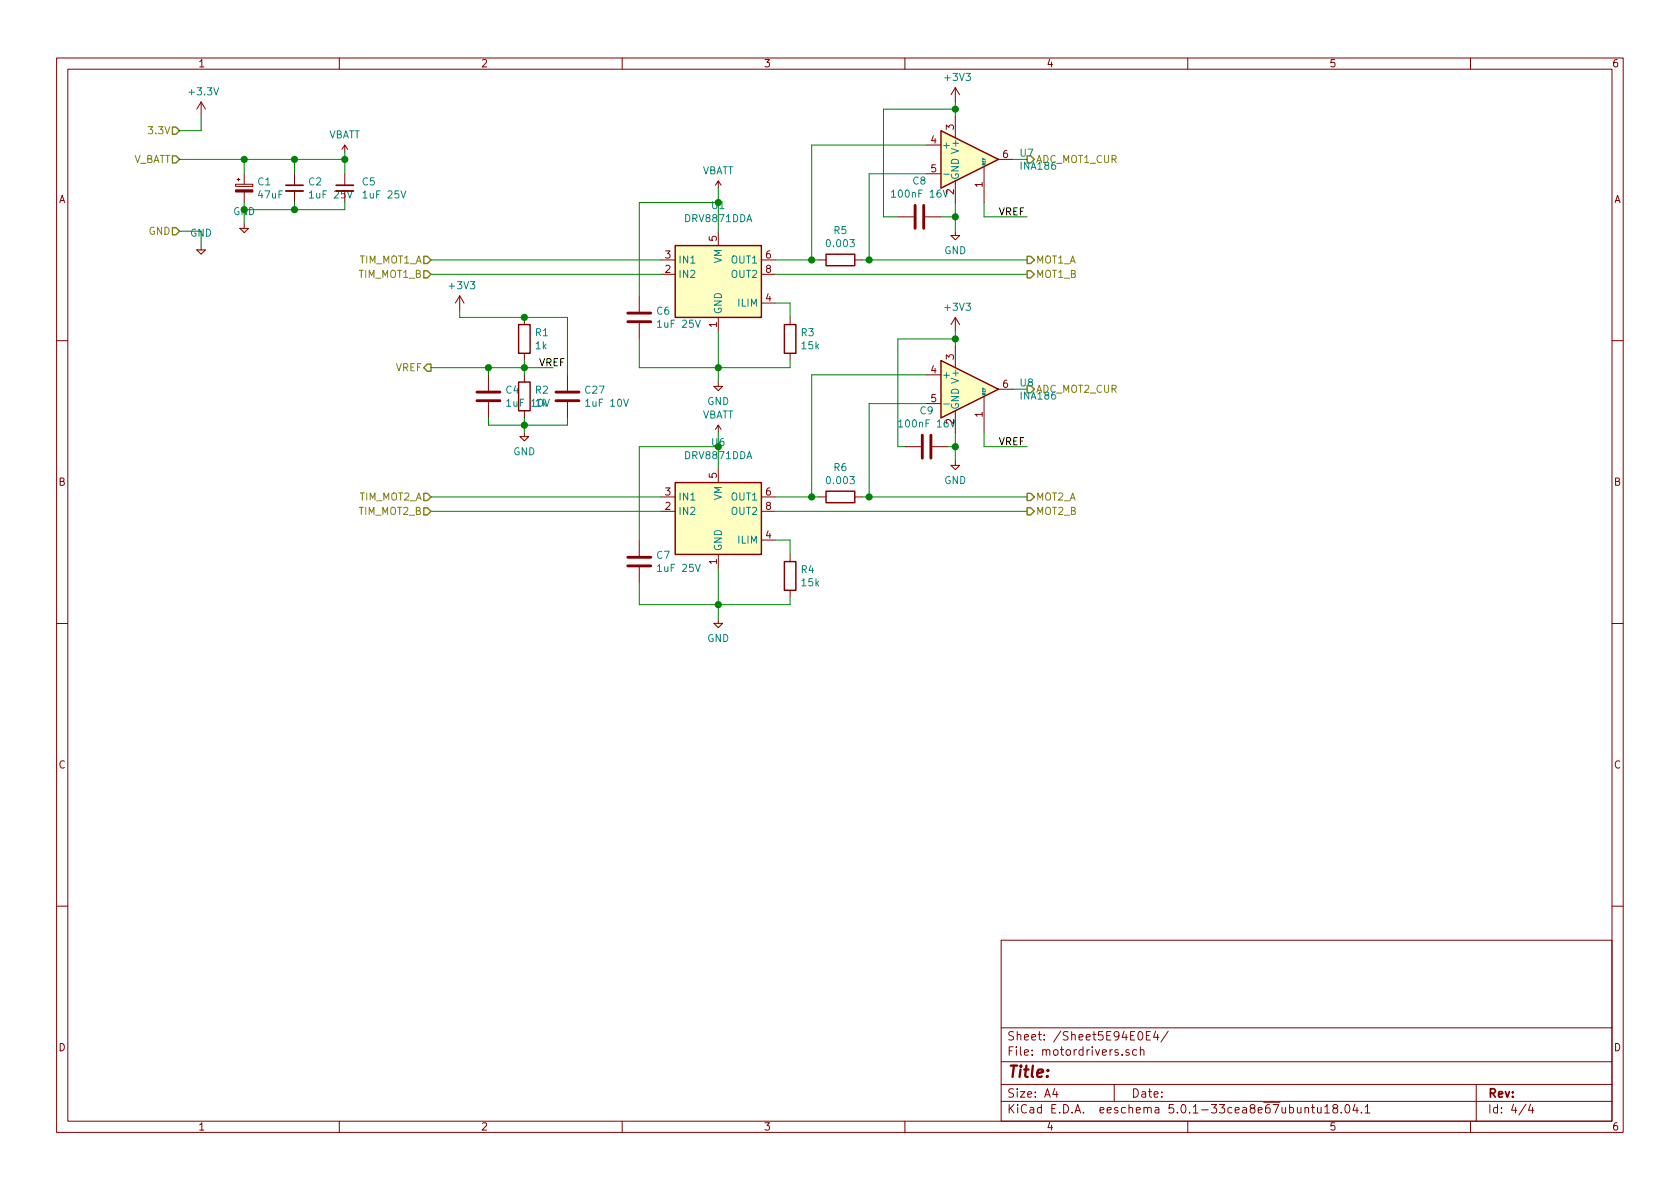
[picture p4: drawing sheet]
EESchema Schematic File Version 4
EELAYER 30 0
EELAYER END
$Descr A4 11693 8268
encoding utf-8
Sheet 4 4
Title ""
Date ""
Rev ""
Comp ""
Comment1 ""
Comment2 ""
Comment3 ""
Comment4 ""
$EndDescr
$Comp
L Device:CP_Small C1
U 1 1
P 1700 1300
F 0 "C1" H 1788 1346 50  0000 L CNN
F 1 "47uF" H 1788 1255 50  0000 L CNN
F 2 "Capacitor_SMD:CP_Elec_6.3x5.8" H 1700 1300 50  0001 C CNN
F 3 "https://www.mouser.co.uk/datasheet/2/293/e-ucq-1320835.pdf" H 1700 1300 50  0001 C CNN
F 4 "" H 1700 1300 50  0001 C CNN "LCSC Part Number"
F 5 "C134775" H 1700 1300 50  0001 C CNN "LCSC"
	1    1700 1300
	1    0    0    -1  
$EndComp
$Comp
L Device:C_Small C2
U 1 1
P 2050 1300
F 0 "C2" H 2142 1346 50  0000 L CNN
F 1 "1uF 25V" H 2142 1255 50  0000 L CNN
F 2 "Capacitor_SMD:C_0603_1608Metric" H 2050 1300 50  0001 C CNN
F 3 "~" H 2050 1300 50  0001 C CNN
F 4 "" H 2050 1300 50  0001 C CNN "LCSC Part Number"
F 5 "C29936" H 2050 1300 50  0001 C CNN "LCSC"
	1    2050 1300
	1    0    0    -1  
$EndComp
Text HLabel 1250 1100 0    50   Input ~ 0
V_BATT
Text HLabel 1250 1600 0    50   Input ~ 0
GND
Text HLabel 1250 900  0    50   Input ~ 0
3.3V
$Comp
L power:+3.3V #PWR01
U 1 1
P 1400 800
F 0 "#PWR01" H 1400 650 50  0001 C CNN
F 1 "+3.3V" H 1415 973 50  0000 C CNN
F 2 "" H 1400 800 50  0001 C CNN
F 3 "" H 1400 800 50  0001 C CNN
	1    1400 800 
	1    0    0    -1  
$EndComp
Wire Wire Line
	1250 900  1400 900 
Wire Wire Line
	1400 900  1400 800 
$Comp
L agg-kicad:GND #PWR02
U 1 1
P 1400 1700
F 0 "#PWR02" H 1270 1740 50  0001 L CNN
F 1 "GND" H 1400 1789 50  0000 C CNN
F 2 "" H 1400 1700 50  0001 C CNN
F 3 "" H 1400 1700 50  0001 C CNN
	1    1400 1700
	1    0    0    -1  
$EndComp
Wire Wire Line
	1250 1600 1400 1600
Wire Wire Line
	1400 1600 1400 1700
Wire Wire Line
	1250 1100 1700 1100
Wire Wire Line
	2050 1100 2050 1200
Connection ~ 1700 1100
Wire Wire Line
	1700 1100 2050 1100
$Comp
L agg-kicad:GND #PWR03
U 1 1
P 1700 1550
F 0 "#PWR03" H 1570 1590 50  0001 L CNN
F 1 "GND" H 1700 1639 50  0000 C CNN
F 2 "" H 1700 1550 50  0001 C CNN
F 3 "" H 1700 1550 50  0001 C CNN
	1    1700 1550
	1    0    0    -1  
$EndComp
Wire Wire Line
	1700 1400 1700 1450
Wire Wire Line
	1700 1450 2050 1450
Wire Wire Line
	2050 1450 2050 1400
Connection ~ 1700 1450
Wire Wire Line
	1700 1450 1700 1550
Wire Wire Line
	1700 1100 1700 1200
Text HLabel 7150 1100 2    50   Output ~ 0
ADC_MOT1_CUR
Text HLabel 7150 2700 2    50   Output ~ 0
ADC_MOT2_CUR
Text HLabel 7150 3550 2    50   Output ~ 0
MOT2_B
Text HLabel 7150 3450 2    50   Output ~ 0
MOT2_A
Text HLabel 7150 1800 2    50   Output ~ 0
MOT1_A
$Comp
L Driver_Motor:DRV8871DDA U1
U 1 1
P 5000 1900
F 0 "U1" H 5000 2381 50  0000 C CNN
F 1 "DRV8871DDA" H 5000 2290 50  0000 C CNN
F 2 "Package_SO:Texas_HTSOP-8-1EP_3.9x4.9mm_P1.27mm_EP2.95x4.9mm_Mask2.4x3.1mm_ThermalVias" H 5250 1850 50  0001 C CNN
F 3 "http://www.ti.com/lit/ds/symlink/drv8871.pdf" H 5250 1850 50  0001 C CNN
F 4 "C75864" H 5000 1900 50  0001 C CNN "LCSC"
	1    5000 1900
	1    0    0    -1  
$EndComp
$Comp
L Driver_Motor:DRV8871DDA U6
U 1 1
P 5000 3550
F 0 "U6" H 5000 4031 50  0000 C CNN
F 1 "DRV8871DDA" H 5000 3940 50  0000 C CNN
F 2 "Package_SO:Texas_HTSOP-8-1EP_3.9x4.9mm_P1.27mm_EP2.95x4.9mm_Mask2.4x3.1mm_ThermalVias" H 5250 3500 50  0001 C CNN
F 3 "http://www.ti.com/lit/ds/symlink/drv8871.pdf" H 5250 3500 50  0001 C CNN
F 4 "C75864" H 5000 3550 50  0001 C CNN "LCSC"
	1    5000 3550
	1    0    0    -1  
$EndComp
Wire Wire Line
	3000 1800 4600 1800
Wire Wire Line
	4600 1900 3000 1900
Wire Wire Line
	4600 3450 3000 3450
Wire Wire Line
	3000 3550 4600 3550
$Comp
L agg-kicad:GND #PWR011
U 1 1
P 5000 4300
F 0 "#PWR011" H 4870 4340 50  0001 L CNN
F 1 "GND" H 5000 4167 50  0000 C CNN
F 2 "" H 5000 4300 50  0001 C CNN
F 3 "" H 5000 4300 50  0001 C CNN
	1    5000 4300
	1    0    0    -1  
$EndComp
Wire Wire Line
	5000 4300 5000 4200
$Comp
L agg-kicad:GND #PWR09
U 1 1
P 5000 2650
F 0 "#PWR09" H 4870 2690 50  0001 L CNN
F 1 "GND" H 5000 2517 50  0000 C CNN
F 2 "" H 5000 2650 50  0001 C CNN
F 3 "" H 5000 2650 50  0001 C CNN
	1    5000 2650
	1    0    0    -1  
$EndComp
Wire Wire Line
	5000 2300 5000 2550
$Comp
L agg-kicad:VBATT #PWR08
U 1 1
P 5000 1300
F 0 "#PWR08" H 5000 1410 50  0001 L CNN
F 1 "VBATT" H 5000 1423 50  0000 C CNN
F 2 "" H 5000 1300 50  0001 C CNN
F 3 "" H 5000 1300 50  0001 C CNN
	1    5000 1300
	1    0    0    -1  
$EndComp
$Comp
L agg-kicad:VBATT #PWR010
U 1 1
P 5000 3000
F 0 "#PWR010" H 5000 3110 50  0001 L CNN
F 1 "VBATT" H 5000 3123 50  0000 C CNN
F 2 "" H 5000 3000 50  0001 C CNN
F 3 "" H 5000 3000 50  0001 C CNN
	1    5000 3000
	1    0    0    -1  
$EndComp
Wire Wire Line
	5000 3000 5000 3100
Wire Wire Line
	5000 1600 5000 1400
$Comp
L Device:R R4
U 1 1
P 5500 4000
F 0 "R4" H 5570 4046 50  0000 L CNN
F 1 "15k" H 5570 3955 50  0000 L CNN
F 2 "Resistor_SMD:R_0402_1005Metric" V 5430 4000 50  0001 C CNN
F 3 "~" H 5500 4000 50  0001 C CNN
F 4 "" H 5500 4000 50  0001 C CNN "LCSC Part Number"
F 5 "C25756" H 5500 4000 50  0001 C CNN "LCSC"
	1    5500 4000
	1    0    0    -1  
$EndComp
$Comp
L Device:R R3
U 1 1
P 5500 2350
F 0 "R3" H 5570 2396 50  0000 L CNN
F 1 "15k" H 5570 2305 50  0000 L CNN
F 2 "Resistor_SMD:R_0402_1005Metric" V 5430 2350 50  0001 C CNN
F 3 "~" H 5500 2350 50  0001 C CNN
F 4 "" H 5500 2350 50  0001 C CNN "LCSC Part Number"
F 5 "C25756" H 5500 2350 50  0001 C CNN "LCSC"
	1    5500 2350
	1    0    0    -1  
$EndComp
Wire Wire Line
	5400 2100 5500 2100
Wire Wire Line
	5500 2100 5500 2200
Wire Wire Line
	5000 2550 5500 2550
Wire Wire Line
	5500 2550 5500 2500
Connection ~ 5000 2550
Wire Wire Line
	5000 2550 5000 2650
Wire Wire Line
	5500 4150 5500 4200
Wire Wire Line
	5500 4200 5000 4200
Connection ~ 5000 4200
Wire Wire Line
	5000 4200 5000 3950
Wire Wire Line
	5400 3750 5500 3750
Wire Wire Line
	5500 3750 5500 3850
$Comp
L Device:C C6
U 1 1
P 4450 2200
F 0 "C6" H 4565 2246 50  0000 L CNN
F 1 "1uF 25V" H 4565 2155 50  0000 L CNN
F 2 "Capacitor_SMD:C_0603_1608Metric" H 4488 2050 50  0001 C CNN
F 3 "~" H 4450 2200 50  0001 C CNN
F 4 "" H 4450 2200 50  0001 C CNN "LCSC Part Number"
F 5 "C24452" H 4450 2200 50  0001 C CNN "LCSC"
	1    4450 2200
	1    0    0    -1  
$EndComp
$Comp
L Device:C C7
U 1 1
P 4450 3900
F 0 "C7" H 4565 3946 50  0000 L CNN
F 1 "1uF 25V" H 4565 3855 50  0000 L CNN
F 2 "Capacitor_SMD:C_0603_1608Metric" H 4488 3750 50  0001 C CNN
F 3 "~" H 4450 3900 50  0001 C CNN
F 4 "" H 4450 3900 50  0001 C CNN "LCSC Part Number"
F 5 "C24452" H 4450 3900 50  0001 C CNN "LCSC"
	1    4450 3900
	1    0    0    -1  
$EndComp
Wire Wire Line
	4450 2050 4450 1400
Wire Wire Line
	4450 1400 5000 1400
Connection ~ 5000 1400
Wire Wire Line
	5000 1400 5000 1300
Wire Wire Line
	4450 2350 4450 2550
Wire Wire Line
	4450 2550 5000 2550
Wire Wire Line
	4450 3750 4450 3100
Wire Wire Line
	4450 3100 5000 3100
Connection ~ 5000 3100
Wire Wire Line
	5000 3100 5000 3250
Wire Wire Line
	5000 4200 4450 4200
Wire Wire Line
	4450 4200 4450 4050
$Comp
L Device:R R5
U 1 1
P 5850 1800
F 0 "R5" V 5643 1800 50  0000 C CNN
F 1 "0.003" V 5734 1800 50  0000 C CNN
F 2 "Resistor_SMD:R_0805_2012Metric" V 5780 1800 50  0001 C CNN
F 3 "https://datasheet.lcsc.com/szlcsc/SUP-MRMF2012-0805-LR003FTU_C87224.pdf" H 5850 1800 50  0001 C CNN
F 4 "" H 5850 1800 50  0001 C CNN "LCSC Part Number"
F 5 "C87224" H 5850 1800 50  0001 C CNN "LCSC"
	1    5850 1800
	0    1    1    0   
$EndComp
Wire Wire Line
	7150 1900 5400 1900
$Comp
L Device:C C8
U 1 1
P 6400 1500
F 0 "C8" V 6148 1500 50  0000 C CNN
F 1 "100nF 16V" V 6239 1500 50  0000 C CNN
F 2 "Capacitor_SMD:C_0402_1005Metric" H 6438 1350 50  0001 C CNN
F 3 "~" H 6400 1500 50  0001 C CNN
F 4 "" H 6400 1500 50  0001 C CNN "LCSC Part Number"
F 5 "C1525" H 6400 1500 50  0001 C CNN "LCSC"
	1    6400 1500
	0    1    1    0   
$EndComp
$Comp
L agg-kicad:GND #PWR013
U 1 1
P 6650 1600
F 0 "#PWR013" H 6520 1640 50  0001 L CNN
F 1 "GND" H 6650 1467 50  0000 C CNN
F 2 "" H 6650 1600 50  0001 C CNN
F 3 "" H 6650 1600 50  0001 C CNN
	1    6650 1600
	1    0    0    -1  
$EndComp
$Comp
L Device:R R1
U 1 1
P 3650 2350
F 0 "R1" H 3720 2396 50  0000 L CNN
F 1 "1k" H 3720 2305 50  0000 L CNN
F 2 "Resistor_SMD:R_0402_1005Metric" V 3580 2350 50  0001 C CNN
F 3 "~" H 3650 2350 50  0001 C CNN
F 4 "C11702" H 3650 2350 50  0001 C CNN "LCSC"
F 5 "" H 3650 2350 50  0001 C CNN "LCSC Part Number"
	1    3650 2350
	1    0    0    -1  
$EndComp
$Comp
L Device:R R2
U 1 1
P 3650 2750
F 0 "R2" H 3720 2796 50  0000 L CNN
F 1 "1k" H 3720 2705 50  0000 L CNN
F 2 "Resistor_SMD:R_0402_1005Metric" V 3580 2750 50  0001 C CNN
F 3 "~" H 3650 2750 50  0001 C CNN
F 4 "C11702" H 3650 2750 50  0001 C CNN "LCSC"
F 5 "" H 3650 2750 50  0001 C CNN "LCSC Part Number"
	1    3650 2750
	1    0    0    -1  
$EndComp
$Comp
L agg-kicad:GND #PWR07
U 1 1
P 3650 3000
F 0 "#PWR07" H 3520 3040 50  0001 L CNN
F 1 "GND" H 3650 2867 50  0000 C CNN
F 2 "" H 3650 3000 50  0001 C CNN
F 3 "" H 3650 3000 50  0001 C CNN
	1    3650 3000
	1    0    0    -1  
$EndComp
Wire Wire Line
	3650 3000 3650 2950
Wire Wire Line
	3650 2600 3650 2550
$Comp
L Device:C C4
U 1 1
P 3400 2750
F 0 "C4" H 3515 2796 50  0000 L CNN
F 1 "1uF 10V" H 3515 2705 50  0000 L CNN
F 2 "Capacitor_SMD:C_0402_1005Metric" H 3438 2600 50  0001 C CNN
F 3 "~" H 3400 2750 50  0001 C CNN
F 4 "" H 3400 2750 50  0001 C CNN "LCSC Part Number"
F 5 "C52923" H 3400 2750 50  0001 C CNN "LCSC"
	1    3400 2750
	1    0    0    -1  
$EndComp
Wire Wire Line
	3400 2900 3400 2950
Wire Wire Line
	3400 2950 3650 2950
Connection ~ 3650 2950
Wire Wire Line
	3650 2950 3650 2900
Wire Wire Line
	3400 2600 3400 2550
Wire Wire Line
	3400 2550 3650 2550
Connection ~ 3650 2550
Wire Wire Line
	3650 2550 3650 2500
Text Label 3750 2550 0    50   ~ 0
VREF
Wire Wire Line
	3850 2550 3650 2550
Text HLabel 3000 2550 0    50   Output ~ 0
VREF
Wire Wire Line
	3000 2550 3400 2550
Connection ~ 3400 2550
$Comp
L power:+3V3 #PWR06
U 1 1
P 3200 2150
F 0 "#PWR06" H 3200 2000 50  0001 C CNN
F 1 "+3V3" H 3215 2323 50  0000 C CNN
F 2 "" H 3200 2150 50  0001 C CNN
F 3 "" H 3200 2150 50  0001 C CNN
	1    3200 2150
	1    0    0    -1  
$EndComp
Wire Wire Line
	3200 2150 3200 2200
Wire Wire Line
	3200 2200 3650 2200
$Comp
L power:+3V3 #PWR012
U 1 1
P 6650 700
F 0 "#PWR012" H 6650 550 50  0001 C CNN
F 1 "+3V3" H 6665 873 50  0000 C CNN
F 2 "" H 6650 700 50  0001 C CNN
F 3 "" H 6650 700 50  0001 C CNN
	1    6650 700 
	1    0    0    -1  
$EndComp
Wire Wire Line
	6650 800  6650 750 
Connection ~ 6650 750 
Wire Wire Line
	6650 750  6650 700 
Wire Wire Line
	7150 1500 6850 1500
Wire Wire Line
	6850 1500 6850 1400
Text Label 6950 1500 0    50   ~ 0
VREF
Wire Wire Line
	5400 3550 7150 3550
$Comp
L Device:R R6
U 1 1
P 5850 3450
F 0 "R6" V 5643 3450 50  0000 C CNN
F 1 "0.003" V 5734 3450 50  0000 C CNN
F 2 "Resistor_SMD:R_0805_2012Metric" V 5780 3450 50  0001 C CNN
F 3 "https://datasheet.lcsc.com/szlcsc/SUP-MRMF2012-0805-LR003FTU_C87224.pdf" H 5850 3450 50  0001 C CNN
F 4 "" H 5850 3450 50  0001 C CNN "LCSC Part Number"
F 5 "C87224" H 5850 3450 50  0001 C CNN "LCSC"
	1    5850 3450
	0    1    1    0   
$EndComp
$Comp
L Device:C C9
U 1 1
P 6450 3100
F 0 "C9" V 6198 3100 50  0000 C CNN
F 1 "100nF 16V" V 6289 3100 50  0000 C CNN
F 2 "Capacitor_SMD:C_0402_1005Metric" H 6488 2950 50  0001 C CNN
F 3 "~" H 6450 3100 50  0001 C CNN
F 4 "" H 6450 3100 50  0001 C CNN "LCSC Part Number"
F 5 "C1525" H 6450 3100 50  0001 C CNN "LCSC"
	1    6450 3100
	0    1    1    0   
$EndComp
$Comp
L agg-kicad:GND #PWR015
U 1 1
P 6650 3200
F 0 "#PWR015" H 6520 3240 50  0001 L CNN
F 1 "GND" H 6650 3067 50  0000 C CNN
F 2 "" H 6650 3200 50  0001 C CNN
F 3 "" H 6650 3200 50  0001 C CNN
	1    6650 3200
	1    0    0    -1  
$EndComp
$Comp
L power:+3V3 #PWR014
U 1 1
P 6650 2300
F 0 "#PWR014" H 6650 2150 50  0001 C CNN
F 1 "+3V3" H 6665 2473 50  0000 C CNN
F 2 "" H 6650 2300 50  0001 C CNN
F 3 "" H 6650 2300 50  0001 C CNN
	1    6650 2300
	1    0    0    -1  
$EndComp
Wire Wire Line
	6650 2400 6650 2350
Wire Wire Line
	6250 2350 6650 2350
Connection ~ 6650 2350
Wire Wire Line
	6650 2350 6650 2300
Wire Wire Line
	7150 3100 6850 3100
Wire Wire Line
	6850 3100 6850 3000
Text Label 6950 3100 0    50   ~ 0
VREF
Wire Wire Line
	6000 1800 6050 1800
Wire Wire Line
	5400 1800 5650 1800
Wire Wire Line
	6050 1200 6050 1800
Connection ~ 6050 1800
Wire Wire Line
	6050 1800 7150 1800
Wire Wire Line
	5650 1800 5650 1000
Wire Wire Line
	5650 1000 6450 1000
Connection ~ 5650 1800
Wire Wire Line
	5650 1800 5700 1800
Wire Wire Line
	5400 3450 5650 3450
Wire Wire Line
	6000 3450 6050 3450
Wire Wire Line
	6050 1200 6450 1200
Wire Wire Line
	6650 1400 6650 1500
Wire Wire Line
	6550 1500 6650 1500
Connection ~ 6650 1500
Wire Wire Line
	6650 1500 6650 1600
Wire Wire Line
	6250 1500 6150 1500
Wire Wire Line
	6150 1500 6150 750 
Wire Wire Line
	6150 750  6650 750 
Wire Wire Line
	6650 3000 6650 3100
Wire Wire Line
	6600 3100 6650 3100
Connection ~ 6650 3100
Wire Wire Line
	6650 3100 6650 3200
Wire Wire Line
	6300 3100 6250 3100
Wire Wire Line
	6250 3100 6250 2350
Wire Wire Line
	6050 2800 6050 3450
Wire Wire Line
	6050 2800 6450 2800
Connection ~ 6050 3450
Wire Wire Line
	6050 3450 7150 3450
Wire Wire Line
	6450 2600 5650 2600
Wire Wire Line
	5650 2600 5650 3450
Connection ~ 5650 3450
Wire Wire Line
	5650 3450 5700 3450
Wire Wire Line
	7050 2700 7150 2700
Wire Wire Line
	7150 1100 7050 1100
Text HLabel 3000 1900 0    50   Input ~ 0
TIM_MOT1_B
Text HLabel 3000 1800 0    50   Input ~ 0
TIM_MOT1_A
Text HLabel 3000 3450 0    50   Input ~ 0
TIM_MOT2_A
Text HLabel 3000 3550 0    50   Input ~ 0
TIM_MOT2_B
Text HLabel 7150 1900 2    50   Output ~ 0
MOT1_B
$Comp
L agg-kicad:INA186 U7
U 1 1
P 6750 1100
F 0 "U7" H 7094 1146 50  0000 L CNN
F 1 "INA186" H 7094 1055 50  0000 L CNN
F 2 "Package_TO_SOT_SMD:SOT-23-6" H 6800 1150 50  0001 C CNN
F 3 "http://www.ti.com/lit/ds/symlink/ina181.pdf" H 6900 1250 50  0001 C CNN
	1    6750 1100
	1    0    0    -1  
$EndComp
$Comp
L agg-kicad:INA186 U8
U 1 1
P 6750 2700
F 0 "U8" H 7094 2746 50  0000 L CNN
F 1 "INA186" H 7094 2655 50  0000 L CNN
F 2 "Package_TO_SOT_SMD:SOT-23-6" H 6800 2750 50  0001 C CNN
F 3 "http://www.ti.com/lit/ds/symlink/ina181.pdf" H 6900 2850 50  0001 C CNN
	1    6750 2700
	1    0    0    -1  
$EndComp
$Comp
L Device:C_Small C5
U 1 1
P 2400 1300
F 0 "C5" H 2515 1346 50  0000 L CNN
F 1 "1uF 25V" H 2515 1255 50  0000 L CNN
F 2 "Capacitor_SMD:C_0603_1608Metric" H 2438 1150 50  0001 C CNN
F 3 "~" H 2400 1300 50  0001 C CNN
F 4 "" H 2400 1300 50  0001 C CNN "LCSC Part Number"
F 5 "C29936" H 2400 1300 50  0001 C CNN "LCSC"
	1    2400 1300
	1    0    0    -1  
$EndComp
Wire Wire Line
	2050 1450 2400 1450
Wire Wire Line
	2400 1450 2400 1400
Connection ~ 2050 1450
Wire Wire Line
	2400 1200 2400 1100
Wire Wire Line
	2400 1100 2050 1100
Connection ~ 2050 1100
$Comp
L agg-kicad:VBATT #PWR0102
U 1 1
P 2400 1050
F 0 "#PWR0102" H 2400 1160 50  0001 L CNN
F 1 "VBATT" H 2400 1173 50  0000 C CNN
F 2 "" H 2400 1050 50  0001 C CNN
F 3 "" H 2400 1050 50  0001 C CNN
	1    2400 1050
	1    0    0    -1  
$EndComp
Wire Wire Line
	2400 1050 2400 1100
Connection ~ 2400 1100
$Comp
L Device:C C27
U 1 1
P 3950 2750
F 0 "C27" H 4065 2796 50  0000 L CNN
F 1 "1uF 10V" H 4065 2705 50  0000 L CNN
F 2 "Capacitor_SMD:C_0402_1005Metric" H 3988 2600 50  0001 C CNN
F 3 "~" H 3950 2750 50  0001 C CNN
F 4 "" H 3950 2750 50  0001 C CNN "LCSC Part Number"
F 5 "C52923" H 3950 2750 50  0001 C CNN "LCSC"
	1    3950 2750
	1    0    0    -1  
$EndComp
Wire Wire Line
	3650 2950 3950 2950
Wire Wire Line
	3950 2950 3950 2900
Wire Wire Line
	3950 2600 3950 2200
Wire Wire Line
	3950 2200 3650 2200
Connection ~ 3650 2200
$EndSCHEMATC
